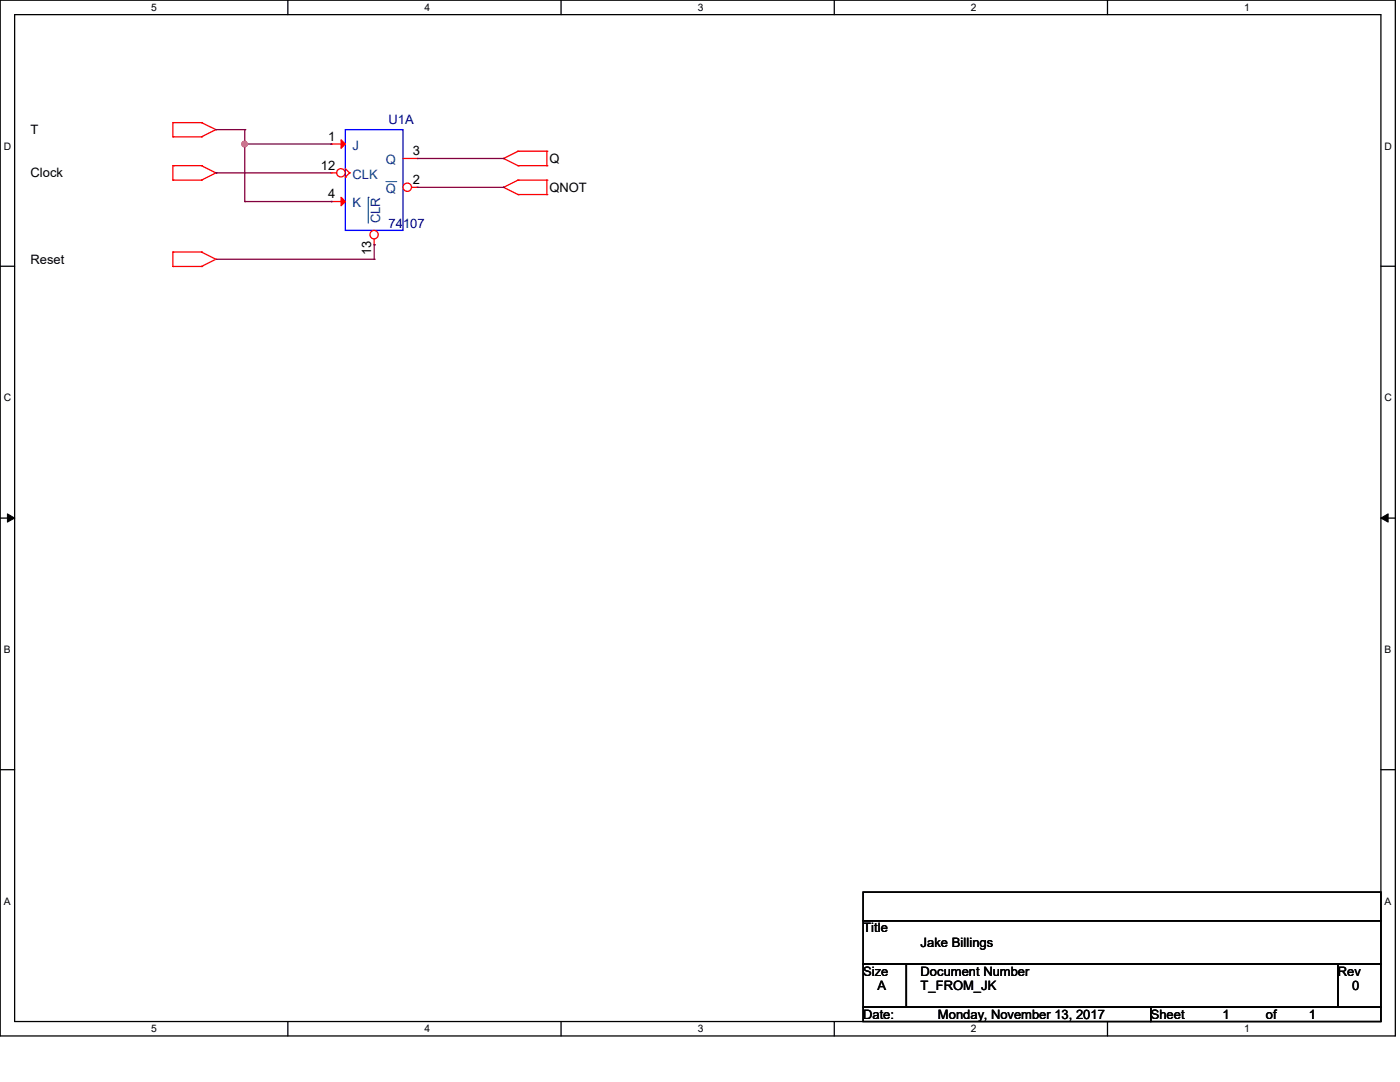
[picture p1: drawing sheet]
<svg xmlns="http://www.w3.org/2000/svg" width="279mm" height="216mm" viewBox="0 0 279 216" stroke-linecap="round" stroke-linejoin="round" font-family="sans-serif">
<path d="M0 0h278.5v206.7h-278.5zM2.9 2.9h272.7v200.9h-272.7z" fill="none" stroke="#000" stroke-width=".25"/>
<g fill="#fff">
<path d="M30.2 .3h1.1v2.3h-1.1z"/>
<path d="M30.2 204.1h1.1v2.3h-1.1z"/>
</g>
<path d="M57.4 0v2.9M57.4 203.8v2.9" fill="none" stroke="#000" stroke-width=".25"/>
<g fill="#fff">
<path d="M84.7 .3h1.1v2.3h-1.1z"/>
<path d="M84.7 204.1h1.1v2.3h-1.1z"/>
</g>
<path d="M112 0v2.9M112 203.8v2.9" fill="none" stroke="#000" stroke-width=".25"/>
<g fill="#fff">
<path d="M139.2 .3h1.1v2.3h-1.1z"/>
<path d="M139.2 204.1h1.1v2.3h-1.1z"/>
</g>
<path d="M166.5 0v2.9M166.5 203.8v2.9" fill="none" stroke="#000" stroke-width=".25"/>
<g fill="#fff">
<path d="M193.8 .3h1.1v2.3h-1.1z"/>
<path d="M193.8 204.1h1.1v2.3h-1.1z"/>
</g>
<path d="M221 0v2.9M221 203.8v2.9" fill="none" stroke="#000" stroke-width=".25"/>
<g fill="#fff">
<path d="M248.3 .3h1.1v2.3h-1.1z"/>
<path d="M248.3 204.1h1.1v2.3h-1.1z"/>
<path d="M.8 28h1.4v2.3h-1.4z"/>
<path d="M276.3 28h1.4v2.3h-1.4z"/>
<path d="M.8 78.2h1.4v2.3h-1.4z"/>
<path d="M276.3 78.2h1.4v2.3h-1.4z"/>
</g>
<path d="M0 53.1h2.9M275.6 53.1h2.9" fill="none" stroke="#000" stroke-width=".25"/>
<g fill="#fff">
<path d="M.8 128.5h1.3v2.2h-1.3z"/>
<path d="M276.3 128.5h1.3v2.2h-1.3z"/>
</g>
<path d="M0 103.4h2.9M275.6 103.4h2.9" fill="none" stroke="#000" stroke-width=".25"/>
<path d="M1.5 102.5l1.4 .9-1.4 .8zM275.6 103.4l1.4-.9v1.7z" fill="#000" stroke="#000" stroke-width=".2"/>
<g fill="#fff">
<path d="M.8 178.7h1.3v2.2h-1.3z"/>
<path d="M276.3 178.7h1.3v2.2h-1.3z"/>
</g>
<path d="M0 153.6h2.9M275.6 153.6h2.9M172.3 178h103.3v5.7h-103.3zM172.3 183.7h103.3v8.7h-103.3zM172.3 192.4h8.6v8.6h-8.6zM180.9 192.4h86.1v8.6h-86.1zM267 192.4h8.6v8.6h-8.6zM172.3 201h57.4v2.8h-57.4zM229.7 201h45.9v2.8h-45.9z" fill="none" stroke="#000" stroke-width=".25"/>
<g fill="none" stroke="#f00" stroke-width=".25">
<path d="M34.5 27.3h.1M34.5 24.5h.1M34.5 35.9h.1M34.5 33.1h.1M34.5 24.5h5.7M34.5 27.3h5.7M34.5 24.5v2.8M34.5 33.1v2.8M34.5 33.1h5.7M34.5 35.9h5.7M40.2 24.5h.1M40.2 27.3h.1"/>
<path d="M40.2 33.1h.1M40.2 35.9h.1M40.2 24.5l2.9 1.4M40.2 33.1l2.9 1.4M43.1 25.9h.1M43.1 34.5h.1M43.1 25.9l-2.9 1.4M43.1 34.5l-2.9 1.4M66.1 28.7h.1M66.1 28.7h2.8M100.5 31.6h.1M100.5 37.4h.1"/>
<path d="M100.5 31.6l2.9 1.5M100.5 37.4l2.9 1.4M103.4 30.2h.1M103.4 33.1h.1M103.4 35.9h.1M103.4 38.8h.1M103.4 33.1h5.7M103.4 35.9h5.7M103.4 30.2l-2.9 1.4M103.4 30.2h5.7M103.4 35.9l-2.9 1.5M103.4 38.8h5.7"/>
<path d="M109.1 30.2h.1M109.1 33.1h.1M109.1 35.9h.1M109.1 38.8h.1M109.1 30.2v2.9M109.1 35.9v2.9M34.5 53.2h.1M34.5 50.3h.1M34.5 50.3v2.9M34.5 50.3h5.7M34.5 53.2h5.7M40.2 50.3h.1"/>
<path d="M40.2 53.2h.1M40.2 50.3l2.9 1.4M43.1 51.7h.1M43.1 51.7l-2.9 1.5M66.1 40.2h.1M66.1 40.2h2.8"/>
</g>
<path d="M68.9 25.9h11.5v20.1h-11.5z" fill="none" stroke="#00f" stroke-width=".25"/>
<g fill="#f00" stroke="#f00" stroke-width=".25">
<path d="M68.1 27.9l.8 .8-.8 .9z"/>
<path d="M68.1 39.4l.8 .8-.8 .9z"/>
</g>
<circle cx="74.6" cy="46.8" r=".83" fill="#fff" stroke="#f00" stroke-width=".25"/>
<path d="M80.4 31.6h2.9M83.3 31.6h.1M74.7 48.9h.1M74.7 47.7v1.2" fill="none" stroke="#f00" stroke-width=".25"/>
<path d="M73.5 39.4h.1M73.5 39.4v5.1" fill="none" stroke="#004080" stroke-width=".2"/>
<circle cx="81.3" cy="37.4" r=".84" fill="#fff" stroke="#f00" stroke-width=".25"/>
<path d="M68.9 35.3h.1M68.9 33.7l.9 .8M69.8 34.5h.1M69.8 34.5l-.9 .8M82.2 37.4h1.1M83.3 37.4h.1" fill="none" stroke="#f00" stroke-width=".25"/>
<path d="M77 36.2h2M79 36.2h.1" fill="none" stroke="#004080" stroke-width=".2"/>
<circle cx="68" cy="34.5" r=".84" fill="#fff" stroke="#f00" stroke-width=".25"/>
<path d="M66.1 34.5h.1M66.1 34.5h1.1" fill="none" stroke="#f00" stroke-width=".25"/>
<g fill="none" stroke="#800040" stroke-width=".25">
<path d="M43.1 34.5h.1M43.1 25.9h5.8M43.1 34.5h23M48.9 25.9h.1M48.9 28.7h.1M48.9 25.9v14.3M48.9 28.7h17.2M66.1 28.7h.1M83.3 31.6h17.2M83.3 37.4h17.2M100.5 31.6h.1M100.5 37.4h.1"/>
<path d="M43.1 51.7h31.6M48.9 40.2h.1M48.9 40.2h17.2M66.1 40.2h.1M74.7 51.7h.1M74.7 48.9h.1M74.7 48.9v2.8"/>
</g>
<circle cx="48.8" cy="28.7" r=".55" fill="#f0f" stroke="#f0f" stroke-width=".25"/>
<g font-size="2.6">
<text x="6.1" y="26.8">T</text>
<text x="65.5" y="28.1">1</text>
<text x="6.1" y="35.4">Clock</text>
<text x="64" y="33.9">12</text>
<text x="82.4" y="31">3</text>
<text x="109.7" y="32.5">Q</text>
<text x="65.5" y="39.6">4</text>
<text x="82.4" y="36.7">2</text>
<text x="109.7" y="38.3">QNOT</text>
<text x="6.1" y="52.6">Reset</text>
<text x="74" y="50.8" transform="rotate(-90 74 50.8)">13</text>
<text x="172.3" y="186.1">Title</text>
<text x="183.7" y="188.9">Jake Billings</text>
<text x="172.3" y="194.7">Size</text>
<text x="175.1" y="197.6">A</text>
<text x="183.7" y="194.7">Document Number</text>
<text x="183.7" y="197.6">T_FROM_JK</text>
<text x="267" y="194.7">Rev</text>
<text x="269.8" y="197.6">0</text>
<text x="172.3" y="203.3">Date:</text>
<text x="187.2" y="203.3">Monday, November 13, 2017</text>
<text x="229.7" y="203.3">Sheet</text>
<text x="244" y="203.3">1</text>
<text x="252.6" y="203.3">of</text>
<text x="261.2" y="203.3">1</text>
</g>
<g font-size="2.6" fill="#004080">
<text x="70.4" y="29.9">J</text>
<text x="70.4" y="35.7">CLK</text>
<text x="77" y="32.8">Q</text>
<text x="70.4" y="41.4">K</text>
<text x="77" y="38.6">Q</text>
<text x="75.9" y="44.5" transform="rotate(-90 75.9 44.5)">CLR</text>
</g>
<g font-size="2.6" fill="#000080">
<text x="77.6" y="24.8">U1A</text>
<text x="77.6" y="45.4">74107</text>
</g>
<g font-size="2.1">
<text x="30.2" y="2.2">5</text>
<text x="84.7" y="2.2">4</text>
<text x="139.2" y="2.2">3</text>
<text x="193.8" y="2.2">2</text>
<text x="248.3" y="2.2">1</text>
<text x=".8" y="29.8">D</text>
<text x="276.3" y="29.8">D</text>
<text x=".8" y="80.1">C</text>
<text x="276.3" y="80.1">C</text>
<text x=".8" y="130.3">B</text>
<text x="276.3" y="130.3">B</text>
<text x=".8" y="180.5">A</text>
<text x="276.3" y="180.5">A</text>
<text x="30.2" y="206">5</text>
<text x="84.7" y="206">4</text>
<text x="139.2" y="206">3</text>
<text x="193.8" y="206">2</text>
<text x="248.3" y="206">1</text>
</g>
</svg>
